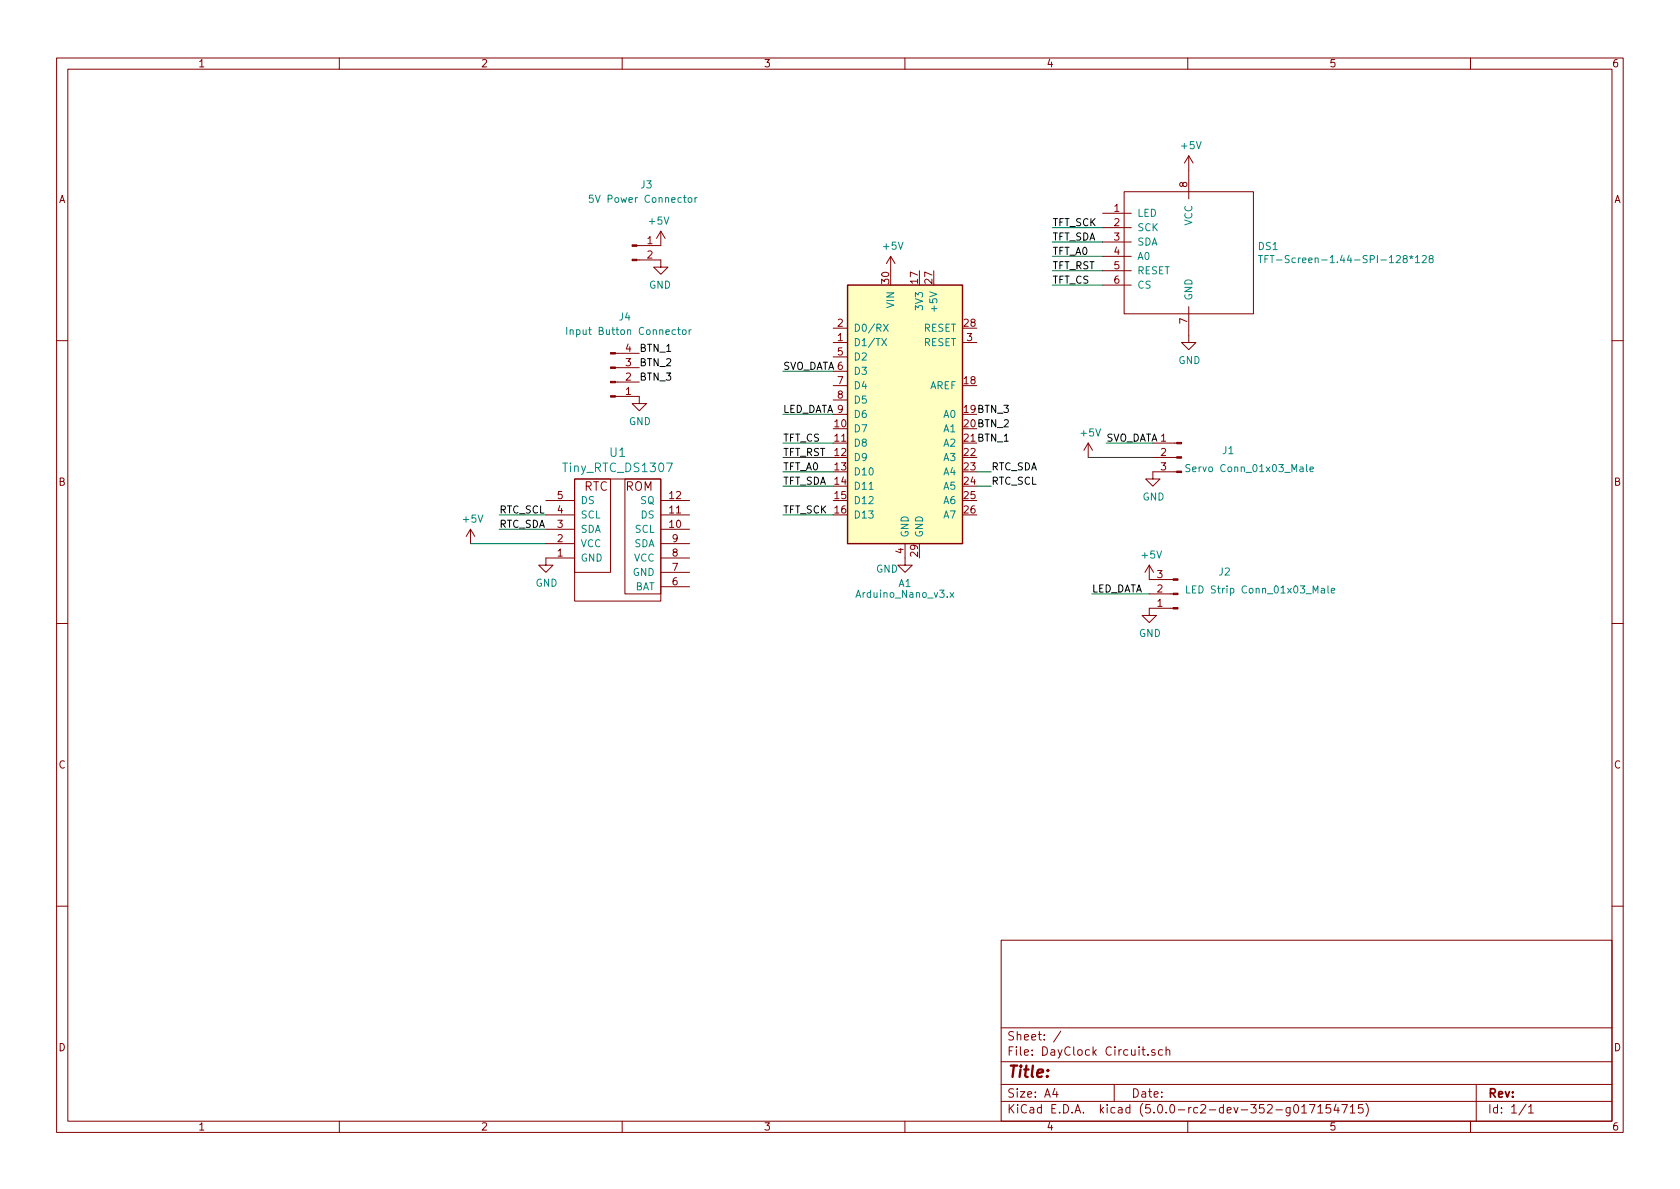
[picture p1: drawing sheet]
<svg xmlns="http://www.w3.org/2000/svg" width="297mm" height="210mm" viewBox="0 0 297 210" stroke-linecap="round" stroke-linejoin="round" font-family="sans-serif">
<g fill="none" stroke="#840000" stroke-width=".18">
<path d="M10 10.3h277v189.9h-277zM12 12.2h273v186.1h-273zM60 10.3v1.9M110 10.3v1.9M160 10.3v1.9M210 10.3v1.9M260 10.3v1.9M194.9 37.7h5.1M198.8 33.9h22.8v21.6h-22.8zM210.2 27.6v7.6M210.2 27.6l-.8 1.2M210.2 27.6l.7 1.2"/>
<path d="M112.6 46h4.2v1.2h-1.2l1.2 1.3 1.3-1.3h-1.3M116.8 40.9v2.5h-4.2M116.8 40.9l.8 1.3M116.8 40.9l-.7 1.3M147.3 58h2.6M157.5 45.3l-.8 1.3M157.5 45.3v2.6M157.5 45.3l.7 1.3M194.9 40.3h5.1M194.9 42.8h5.1M194.9 45.3h5.1M194.9 47.9h5.1"/>
<path d="M194.9 50.4h5.1M210.2 54.2v6.4h1.3l-1.3 1.2-1.3-1.2h1.3M10 60.2h2M108.8 70.1h4.2v1.3h1.3l-1.3 1.2-1.2-1.2h1.2M108.8 62.5h4.2M108.8 65h4.2M108.8 67.6h4.2M147.3 60.6h2.6M147.3 63.1h2.6M147.3 65.7h2.6M147.3 68.2h2.6M147.3 70.7h2.6"/>
<path d="M147.3 73.3h2.6M170.2 60.6h2.5M192.4 78.4l-.8 1.2M192.4 78.4v2.5M192.4 78.4l.8 1.2M203.8 78.4h4.3M285 60.2h2M83.2 93.6l-.8 1.3M83.2 93.6v2.5M83.2 93.6l.7 1.3M96.5 93.6h5.1M96.5 91.1h5.1"/>
<path d="M96.5 88.5h5.1M96.5 96.1h5.1M101.6 84.7h15.2v21.6h-15.2zM101.6 84.7h6.3v16.5h-6.3zM101.6 98.7h-5.1v1.2h1.3l-1.3 1.3-1.3-1.3h1.3M110.5 84.7h6.3v20.3h-6.3zM116.8 98.7h5.1M116.8 93.6h5.1M116.8 91.1h5.1M116.8 88.5h5.1M116.8 96.1h5.1M160 96.1v3.8h1.3l-1.3 1.3-1.3-1.3h1.3"/>
<path d="M203.2 99.9v2.6h4.2M203.2 99.9l-.8 1.3M203.2 99.9l.8 1.3M203.8 80.9h4.3M208.1 83.4h-4.3v1.3h1.3l-1.3 1.3-1.2-1.3h1.2M10 110.3h2M116.8 103.8h5.1M116.8 101.2h5.1M203.2 105h4.2M207.4 107.6h-4.2v1.2h1.3l-1.3 1.3-1.3-1.3h1.3M285 110.3h2M10 160.2h2"/>
<path d="M177 166.3h108v32h-108zM285 160.2h2M60 198.3v1.9M110 198.3v1.9M160 198.3v1.9M177 194.8h108M177 191.8h108M177 187.8h108M177 181.8h108M186.5 192.5l-.4 1h1M186.8 193v1M187.6 182.3l-1.3 2"/>
<path d="M197 191.8v3M201.9 185.6h.6M202.1 185.1v1.3l.4 .2M203 186.5v.1M204.2 185.7a.37 .37 0 0 0-.6 .1l.1 .2 .5 .2 .1 .1-.3 .3-.4-.1M205.5 185.7l-.4-.1-.3 .3 .1 .6 .2 .1 .4-.1M206.2 185.7a.37 .37 0 0 1 .6 .1v.8M206.2 185.1v1.5M210 198.3v1.9M228.1 195.8v1.2l-.3 .3h-.3M228.1 195.9l-.4-.1-.3 .3 .1 .6 .2 .1 .4-.1M229 195.4l.1-.1a.81 .81 0 0 1 .6 .6 .81 .81 0 0 1-.3 .8l-.2 .1a.8 .8 0 0 1-.6-.6 .8 .8 0 0 1 .4-.8z"/>
<path d="M230.1 195.8l.5-.5v1.5M230.1 196.8h.9M231.5 195.3h1l-.6 1.5M233 195.8l.5-.5v1.5M233 196.8h.9M235.2 195.3h-.7l-.1 .7 .2-.1 .6 .1 .1 .2-.1 .5-.2 .1-.6-.1M236.2 195.2l-.3 1.1h.9M236.6 195.8v1M237.2 195.3h1l-.6 1.5M238.7 195.8l.4-.5v1.5M238.7 196.8h.9M240.9 195.3h-.7v.7l.2-.1 .5 .1 .1 .2-.1 .5-.2 .1-.5-.1"/>
<path d="M241.5 195.1a1.71 1.71 0 0 1 0 2.3M260 198.3v1.9M261 191.8v6.5M269.8 195.2l-1.2 2M270.3 195.8l.4-.5v1.5M270.3 196.8h.8"/>
</g>
<path d="M149.9 50.4h20.3v45.7h-20.3z" fill="#ffffc2" stroke="#ffffc2" stroke-width=".18"/>
<path d="M149.9 50.4h20.3v45.7h-20.3z" fill="none" stroke="#840000" stroke-width=".25"/>
<g fill="none" stroke="#008484" stroke-width=".18">
<path d="M104.9 34.5h-.7v.6l.2-.1 .4 .1 .1 .6-.2 .1-.5-.1M121.7 35.1l.2-.2 .4 .2v.5l-.1 .1-.3 .1-.2-.1zM122.9 34.9v.9M123.2 34.9l-.2 .1-.1 .2M100.2 57.9v1.3M119.8 58.3h.5M120 57.9v1.1l.3 .2M120.8 58.4l.3-.1 .2 .2-.1 .6-.3 .1-.2-.2zM121.8 58.3v.9M122.2 58.3l-.4 .2M155.9 59.9l.8 1.2M156.2 57.3l.8 1.3"/>
<path d="M156.7 59.9l-.8 1.2M157 57.3l-.8 1.3M222.5 45.2h.7M222.9 45.2v1.3M223.6 45.8h.5M224.3 45.2h-.7v1.3M224.6 45.2h.7M224.9 45.2v1.3M250.3 45.5l.3-.3v1.3M250.3 46.5h.7M251.5 45.3l.4-.1 .3 .3-.8 1h.8M252.9 45.7l-.2-.1v-.3l.2-.1 .4 .1v.3l-.5 .2-.1 .2v.2l.2 .3 .4-.1 .1-.2-.1-.4-.1-.1"/>
<path d="M210.4 82.2l-.5-.1-.2 .3 .1 .3 .5 .2v.4l-.1 .1h-.5M231 82.1v1.1l.2 .2M231.6 83l.6-.1v-.3h-.4l-.2 .1 .1 .7h.5M168 104.8l.6 .8M168.6 104.8l-.6 .8M209.8 103.6v1.3h.6M234.8 103.6v1.1l.2 .2M235.4 104.4l.6-.1-.1-.2-.3-.1-.2 .2 .1 .6h.4"/>
</g>
<g fill="none" stroke="#008400" stroke-width=".18">
<path d="M186.1 40.3h8.8M186.1 42.8h8.8M186.1 45.3h8.8M186.1 47.9h8.8M186.1 50.4h8.8M138.4 78.4h8.9M138.4 65.7h8.9M138.4 73.3h8.9M195.6 78.4h8.2M83.2 96.1h13.3M88.3 91.1h8.2M88.3 93.6h8.2"/>
<path d="M138.4 91.1h8.9M138.4 86h8.9M138.4 80.9h8.9M138.4 83.4h8.9M172.7 86h2.6M172.7 83.4h2.6M192.4 80.9h11.4M193 105h10.2"/>
</g>
<g fill="#840000" stroke="#840000" stroke-width=".18">
<path d="M208.1 83.3h.8v.3h-.8z"/>
<path d="M208.1 80.8h.8v.2h-.8z"/>
<path d="M208.1 78.2h.8v.3h-.8z"/>
<path d="M207.4 102.4h.9v.2h-.9z"/>
<path d="M207.4 104.9h.9v.3h-.9z"/>
<path d="M207.4 107.4h.9v.3h-.9z"/>
<path d="M111.8 45.8h.8v.3h-.8z"/>
<path d="M111.8 43.3h.8v.3h-.8z"/>
<path d="M107.9 62.4h.9v.2h-.9z"/>
<path d="M107.9 64.9h.9v.2h-.9z"/>
<path d="M107.9 67.4h.9v.3h-.9z"/>
<path d="M107.9 70h.9v.2h-.9z"/>
</g>
<text font-size="2.8" fill="#840000" x="178" y="190.5">Title:</text>
<g font-size="2.1" fill="#008484">
<text x="99.8" y="83.5">Tiny_RTC_DS1307</text>
<text x="107.9" y="80.8">U1</text>
</g>
<g font-size="2.1" fill="#840000">
<text x="103.2" y="86.8">RTC</text>
<text x="110.6" y="86.8">ROM</text>
<text x="178" y="184">Sheet: /</text>
<text x="178" y="186.7">File: DayClock Circuit.sch</text>
<text x="178" y="196.9">KiCad E.D.A. kicad (5.0.0-rc2-dev-352-g017154715)</text>
<text x="178" y="194.1">Size: A4</text>
<text x="200" y="194.1">Date:</text>
<text x="263" y="194.1">Rev:</text>
<text x="263" y="196.9">Id: 1/1</text>
</g>
<g font-size="1.8" fill="#840000">
<text x="35" y="11.9">1</text>
<text x="85" y="11.9">2</text>
<text x="135" y="11.9">3</text>
<text x="185" y="11.9">4</text>
<text x="235" y="11.9">5</text>
<text x="285" y="11.9">6</text>
<text x="10.4" y="35.9">A</text>
<text x="209.9" y="33.1" transform="rotate(-90 209.9 33.1)">8</text>
<text x="285.4" y="35.9">A</text>
<text x="197" y="37.5">1</text>
<text x="197" y="40">2</text>
<text x="114.5" y="43.2">1</text>
<text x="114.5" y="45.7">2</text>
<text x="197" y="42.5">3</text>
<text x="197" y="45.1">4</text>
<text x="197" y="47.6">5</text>
<text x="157.2" y="50.1" transform="rotate(-90 157.2 50.1)">30</text>
<text x="162.3" y="50.1" transform="rotate(-90 162.3 50.1)">17</text>
<text x="164.8" y="50.1" transform="rotate(-90 164.8 50.1)">27</text>
<text x="197" y="50.2">6</text>
<text x="148.1" y="57.8">2</text>
<text x="170.5" y="57.8">28</text>
<text x="209.9" y="57.2" transform="rotate(-90 209.9 57.2)">7</text>
<text x="110.6" y="64.8">3</text>
<text x="110.6" y="62.2">4</text>
<text x="148.1" y="60.3">1</text>
<text x="148.1" y="62.9">5</text>
<text x="171" y="60.3">3</text>
<text x="110.6" y="69.8">1</text>
<text x="110.6" y="67.3">2</text>
<text x="148.1" y="67.9">7</text>
<text x="148.1" y="70.5">8</text>
<text x="170.5" y="67.9">18</text>
<text x="147.6" y="75.6">10</text>
<text x="147.6" y="78.1">11</text>
<text x="147.6" y="80.6">12</text>
<text x="147.6" y="83.2">13</text>
<text x="170.5" y="80.6">22</text>
<text x="170.5" y="83.2">23</text>
<text x="205.3" y="80.6">2</text>
<text x="205.3" y="83.2">3</text>
<text x="10.4" y="85.9">B</text>
<text x="98.6" y="88.3">5</text>
<text x="118.4" y="88.3">12</text>
<text x="147.6" y="85.7">14</text>
<text x="147.6" y="88.3">15</text>
<text x="170.5" y="85.7">24</text>
<text x="170.5" y="88.3">25</text>
<text x="285.4" y="85.9">B</text>
<text x="98.6" y="95.9">2</text>
<text x="98.6" y="93.3">3</text>
<text x="98.6" y="90.8">4</text>
<text x="118.4" y="93.3">10</text>
<text x="118.4" y="90.8">11</text>
<text x="118.9" y="95.9">9</text>
<text x="147.6" y="90.8">16</text>
<text x="170.5" y="90.8">26</text>
<text x="98.6" y="98.4">1</text>
<text x="118.9" y="101">7</text>
<text x="118.9" y="98.4">8</text>
<text x="159.8" y="97.9" transform="rotate(-90 159.8 97.9)">4</text>
<text x="162.3" y="98.4" transform="rotate(-90 162.3 98.4)">29</text>
<text x="118.9" y="103.5">6</text>
<text x="204.6" y="107.3">1</text>
<text x="204.6" y="104.8">2</text>
<text x="204.6" y="102.2">3</text>
<text x="10.4" y="135.9">C</text>
<text x="285.4" y="135.9">C</text>
<text x="10.4" y="185.9">D</text>
<text x="285.4" y="185.9">D</text>
<text x="35" y="199.9">1</text>
<text x="85" y="199.9">2</text>
<text x="135" y="199.9">3</text>
<text x="185" y="199.9">4</text>
<text x="235" y="199.9">5</text>
<text x="285" y="199.9">6</text>
</g>
<g font-size="1.8" fill="#008484">
<text x="209" y="26.4">+5V</text>
<text x="105" y="35.9">5V Power Connector</text>
<text x="113.3" y="33.3">J3</text>
<text x="114.9" y="39.7">+5V</text>
<text x="201" y="38.3">LED</text>
<text x="201" y="40.9">SCK</text>
<text x="210.8" y="39.9" transform="rotate(-90 210.8 39.9)">VCC</text>
<text x="156.3" y="44.2">+5V</text>
<text x="201" y="43.4">SDA</text>
<text x="201" y="46">A0</text>
<text x="222.5" y="44.2">DS1</text>
<text x="225.8" y="46.5">TFT-Screen-1.44-SPI-128*128</text>
<text x="114.8" y="51">GND</text>
<text x="201" y="48.5">RESET</text>
<text x="201" y="51">CS</text>
<text x="210.8" y="53.2" transform="rotate(-90 210.8 53.2)">GND</text>
<text x="101.2" y="59.2">Input Button Connector</text>
<text x="109.5" y="56.7">J4</text>
<text x="150.9" y="58.7">D0/RX</text>
<text x="158.1" y="54.4" transform="rotate(-90 158.1 54.4)">VIN</text>
<text x="163.2" y="54.6" transform="rotate(-90 163.2 54.6)">3V3</text>
<text x="163.3" y="58.7">RESET</text>
<text x="165.7" y="54.6" transform="rotate(-90 165.7 54.6)">+5V</text>
<text x="150.9" y="61.2">D1/TX</text>
<text x="150.9" y="63.7">D2</text>
<text x="163.3" y="61.2">RESET</text>
<text x="208.4" y="64.4">GND</text>
<text x="150.9" y="66.3">D3</text>
<text x="150.9" y="68.8">D4</text>
<text x="150.9" y="71.4">D5</text>
<text x="164.3" y="68.8">AREF</text>
<text x="111.2" y="75.2">GND</text>
<text x="150.9" y="76.4">D7</text>
<text x="150.9" y="73.9">D6</text>
<text x="166.9" y="73.9">A0</text>
<text x="166.9" y="76.4">A1</text>
<text x="191.2" y="77.2">+5V</text>
<text x="150.9" y="79">D8</text>
<text x="150.9" y="81.5">D9</text>
<text x="166.9" y="79">A2</text>
<text x="166.9" y="81.5">A3</text>
<text x="210.6" y="83.5">Servo Conn_01x03_Male</text>
<text x="216.2" y="80.3">J1</text>
<text x="102.6" y="89.1">DS</text>
<text x="113.3" y="89.1">SQ</text>
<text x="150.9" y="84.1">D10</text>
<text x="150.9" y="86.6">D11</text>
<text x="150.9" y="89.1">D12</text>
<text x="166.9" y="84.1">A4</text>
<text x="166.9" y="86.6">A5</text>
<text x="166.9" y="89.1">A6</text>
<text x="202" y="88.5">GND</text>
<text x="82" y="92.4">+5V</text>
<text x="102.6" y="94.2">SDA</text>
<text x="102.6" y="91.7">SCL</text>
<text x="112.3" y="94.2">SCL</text>
<text x="113.4" y="91.7">DS</text>
<text x="150.9" y="91.7">D13</text>
<text x="160.7" y="95.1" transform="rotate(-90 160.7 95.1)">GND</text>
<text x="163.2" y="95.1" transform="rotate(-90 163.2 95.1)">GND</text>
<text x="166.9" y="91.7">A7</text>
<text x="102.6" y="99.3">GND</text>
<text x="102.6" y="96.8">VCC</text>
<text x="111.9" y="101.8">GND</text>
<text x="112.1" y="99.3">VCC</text>
<text x="112.1" y="96.8">SDA</text>
<text x="154.9" y="101.3">GND</text>
<text x="202" y="98.8">+5V</text>
<text x="215.6" y="101.8">J2</text>
<text x="94.7" y="103.8">GND</text>
<text x="112.2" y="104.4">BAT</text>
<text x="151.7" y="105.7">Arduino_Nano_v3.x</text>
<text x="158.9" y="103.8">A1</text>
<text x="210.9" y="104.9">LED Strip Conn_01x03_Male</text>
<text x="201.4" y="112.6">GND</text>
</g>
<g font-size="1.8">
<text x="186.1" y="40">TFT_SCK</text>
<text x="186.1" y="42.5">TFT_SDA</text>
<text x="186.1" y="45.1">TFT_A0</text>
<text x="186.1" y="47.6">TFT_RST</text>
<text x="186.1" y="50.2">TFT_CS</text>
<text x="113" y="62.2">BTN_1</text>
<text x="113" y="64.8">BTN_2</text>
<text x="138.4" y="65.4">SVO_DATA6</text>
<text x="113" y="67.3">BTN_3</text>
<text x="138.4" y="73">LED_DATA 9</text>
<text x="170.5" y="73">19BTN_3</text>
<text x="170.5" y="75.6">20BTN_2</text>
<text x="138.4" y="83.2">TFT_A0</text>
<text x="138.4" y="80.6">TFT_RST</text>
<text x="138.4" y="78.1">TFT_CS</text>
<text x="170.5" y="78.1">21BTN_1</text>
<text x="175.3" y="83.2">RTC_SDA</text>
<text x="195.6" y="78.1">SVO_DATA1</text>
<text x="138.4" y="85.7">TFT_SDA</text>
<text x="175.3" y="85.7">RTC_SCL</text>
<text x="88.3" y="90.8">RTC_SCL</text>
<text x="88.3" y="93.3">RTC_SDA</text>
<text x="138.4" y="90.8">TFT_SCK</text>
<text x="193" y="104.8">LED_DATA</text>
</g>
</svg>
